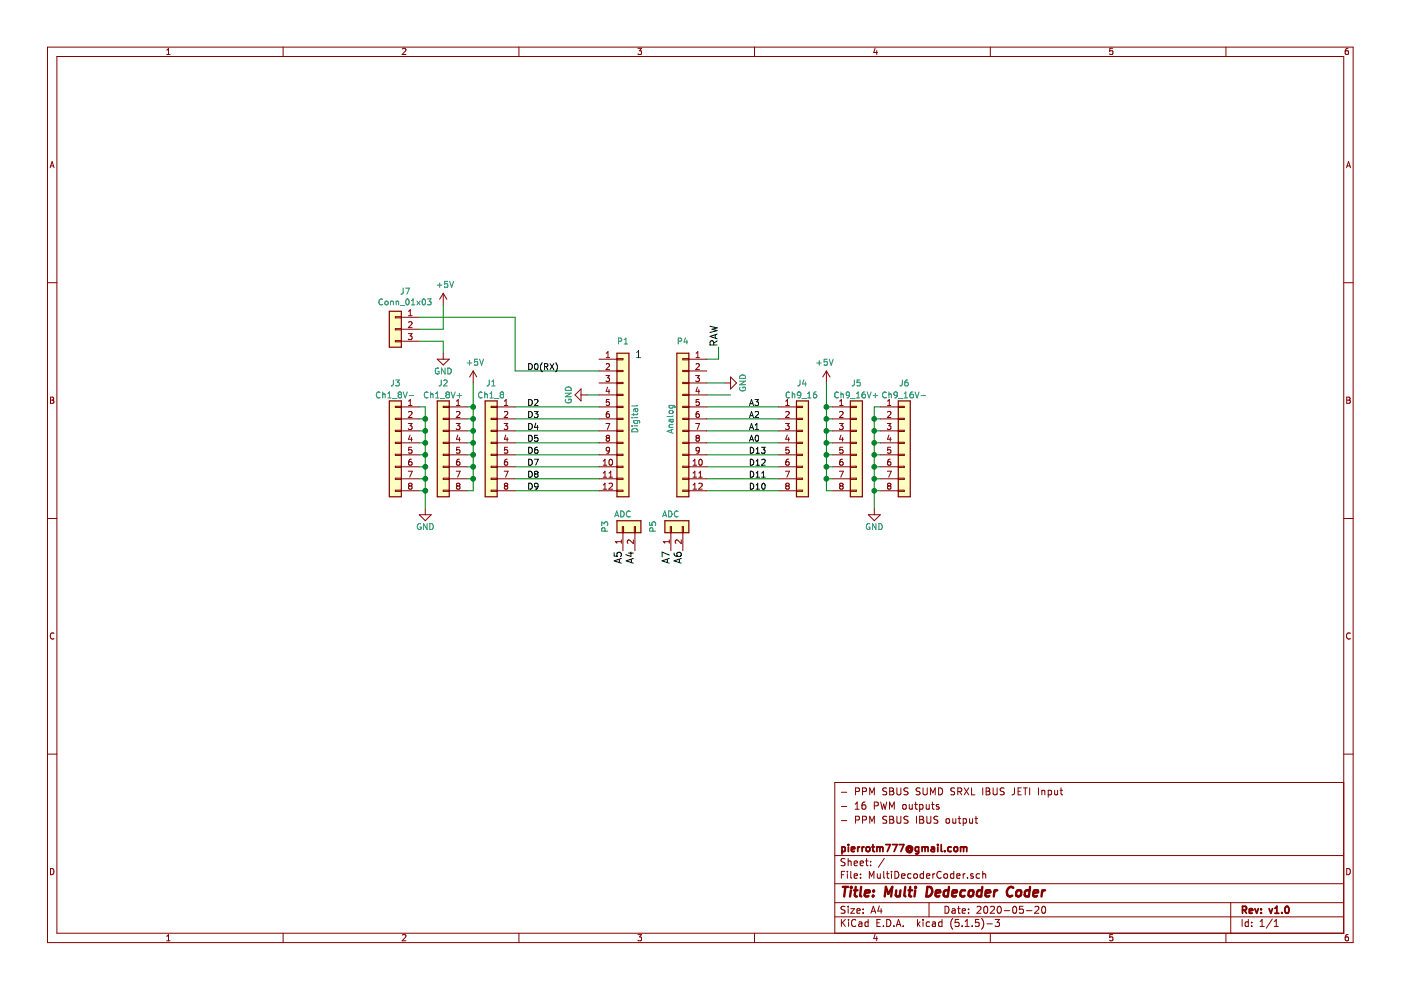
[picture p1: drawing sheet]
EESchema Schematic File Version 4
EELAYER 30 0
EELAYER END
$Descr A4 11693 8268
encoding utf-8
Sheet 1 1
Title "Multi Dedecoder Coder"
Date "2020-05-20"
Rev "v1.0"
Comp "pierrotm777@gmail.com"
Comment1 ""
Comment2 "- PPM SBUS IBUS output "
Comment3 "- 16 PWM outputs"
Comment4 "- PPM SBUS SUMD SRXL IBUS JETI Input"
$EndDescr
Text Label 6000 2900 1    60   ~ 0
RAW
Text Label 5300 4600 3    60   ~ 0
A4
Text Label 5200 4600 3    60   ~ 0
A5
Text Label 5600 4600 3    60   ~ 0
A7
Text Label 5700 4600 3    60   ~ 0
A6
$Comp
L Connector_Generic:Conn_01x02 P3
U 1 1
P 5200 4400
F 0 "P3" H 5200 4550 50  0000 C CNN
F 1 "ADC" V 5300 4400 50  0000 C CNN
F 2 "Socket_Arduino_Pro_Mini:Socket_Strip_Arduino_1x02" H 5200 4400 50  0001 C CNN
F 3 "" H 5200 4400 50  0000 C CNN
	1    5200 4400
	0    -1   -1   0   
$EndComp
$Comp
L Connector_Generic:Conn_01x02 P5
U 1 1
P 5600 4400
F 0 "P5" H 5600 4550 50  0000 C CNN
F 1 "ADC" V 5700 4400 50  0000 C CNN
F 2 "Socket_Arduino_Pro_Mini:Socket_Strip_Arduino_1x02" H 5600 4400 50  0001 C CNN
F 3 "" H 5600 4400 50  0000 C CNN
	1    5600 4400
	0    -1   -1   0   
$EndComp
$Comp
L Connector_Generic:Conn_01x12 P1
U 1 1
P 5200 3500
F 0 "P1" H 5200 4150 50  0000 C CNN
F 1 "Digital" V 5300 3500 50  0000 C CNN
F 2 "Connector_PinSocket_2.54mm:PinSocket_1x12_P2.54mm_Vertical" H 5200 3500 50  0001 C CNN
F 3 "" H 5200 3500 50  0000 C CNN
	1    5200 3500
	1    0    0    -1  
$EndComp
$Comp
L Connector_Generic:Conn_01x12 P4
U 1 1
P 5700 3500
F 0 "P4" H 5700 4150 50  0000 C CNN
F 1 "Analog" V 5800 3500 50  0000 C CNN
F 2 "Connector_PinSocket_2.54mm:PinSocket_1x12_P2.54mm_Vertical" H 5700 3500 50  0001 C CNN
F 3 "" H 5700 3500 50  0000 C CNN
	1    5700 3500
	-1   0    0    -1  
$EndComp
$Comp
L power:GND #PWR03
U 1 1
P 4900 3300
F 0 "#PWR03" H 4900 3050 50  0001 C CNN
F 1 "GND" H 4900 3150 50  0000 C CNN
F 2 "" H 4900 3300 50  0000 C CNN
F 3 "" H 4900 3300 50  0000 C CNN
	1    4900 3300
	0    1    1    0   
$EndComp
Wire Wire Line
	5000 3300 4900 3300
Wire Wire Line
	4300 3400 5000 3400
Wire Wire Line
	5000 3500 4300 3500
Wire Wire Line
	5000 3600 4300 3600
Wire Wire Line
	4300 3700 5000 3700
Wire Wire Line
	5000 3800 4300 3800
Wire Wire Line
	4300 3900 5000 3900
Wire Wire Line
	5000 4000 4300 4000
Wire Wire Line
	5000 4100 4300 4100
Wire Wire Line
	6000 2900 6000 3000
Wire Wire Line
	6000 3000 5900 3000
$Comp
L power:GND #PWR04
U 1 1
P 6050 3200
F 0 "#PWR04" H 6050 2950 50  0001 C CNN
F 1 "GND" H 6050 3050 50  0000 C CNN
F 2 "" H 6050 3200 50  0000 C CNN
F 3 "" H 6050 3200 50  0000 C CNN
	1    6050 3200
	0    -1   -1   0   
$EndComp
Wire Wire Line
	5900 3300 6100 3300
Text Notes 5300 3000 0    60   ~ 0
1
$Comp
L Connector_Generic:Conn_01x08 J1
U 1 1
P 4100 3700
F 0 "J1" H 4100 4200 50  0000 C CNN
F 1 "Ch1_8" H 4100 4100 50  0000 C CNN
F 2 "Connector_PinHeader_2.54mm:PinHeader_1x08_P2.54mm_Vertical" H 4100 3700 50  0001 C CNN
F 3 "~" H 4100 3700 50  0001 C CNN
	1    4100 3700
	-1   0    0    -1  
$EndComp
Text Label 4400 3400 0    50   ~ 0
D2
Text Label 4400 3500 0    50   ~ 0
D3
Text Label 4400 3600 0    50   ~ 0
D4
Text Label 4400 3700 0    50   ~ 0
D5
Text Label 4400 3800 0    50   ~ 0
D6
Text Label 4400 3900 0    50   ~ 0
D7
Text Label 4400 4000 0    50   ~ 0
D8
Text Label 4400 4100 0    50   ~ 0
D9
$Comp
L Connector_Generic:Conn_01x08 J4
U 1 1
P 6700 3700
F 0 "J4" H 6650 4200 50  0000 L CNN
F 1 "Ch9_16" H 6550 4100 50  0000 L CNN
F 2 "Connector_PinHeader_2.54mm:PinHeader_1x08_P2.54mm_Vertical" H 6700 3700 50  0001 C CNN
F 3 "~" H 6700 3700 50  0001 C CNN
	1    6700 3700
	1    0    0    -1  
$EndComp
Wire Wire Line
	5900 4100 6500 4100
Wire Wire Line
	5900 4000 6500 4000
Wire Wire Line
	5900 3900 6500 3900
Wire Wire Line
	5900 3800 6500 3800
Wire Wire Line
	5900 3700 6500 3700
Wire Wire Line
	5900 3600 6500 3600
Wire Wire Line
	5900 3500 6500 3500
Wire Wire Line
	5900 3400 6500 3400
Text Label 6250 4100 0    50   ~ 0
D10
Text Label 6250 4000 0    50   ~ 0
D11
Text Label 6250 3900 0    50   ~ 0
D12
Text Label 6250 3800 0    50   ~ 0
D13
Text Label 6250 3700 0    50   ~ 0
A0
Text Label 6250 3600 0    50   ~ 0
A1
Text Label 6250 3500 0    50   ~ 0
A2
Text Label 6250 3400 0    50   ~ 0
A3
Wire Wire Line
	5900 3200 6050 3200
$Comp
L Connector_Generic:Conn_01x08 J2
U 1 1
P 3700 3700
F 0 "J2" H 3700 4200 50  0000 C CNN
F 1 "Ch1_8V+" H 3700 4100 50  0000 C CNN
F 2 "Connector_PinHeader_2.54mm:PinHeader_1x08_P2.54mm_Vertical" H 3700 3700 50  0001 C CNN
F 3 "~" H 3700 3700 50  0001 C CNN
	1    3700 3700
	-1   0    0    -1  
$EndComp
$Comp
L Connector_Generic:Conn_01x08 J3
U 1 1
P 3300 3700
F 0 "J3" H 3300 4200 50  0000 C CNN
F 1 "Ch1_8V-" H 3300 4100 50  0000 C CNN
F 2 "Connector_PinHeader_2.54mm:PinHeader_1x08_P2.54mm_Vertical" H 3300 3700 50  0001 C CNN
F 3 "~" H 3300 3700 50  0001 C CNN
	1    3300 3700
	-1   0    0    -1  
$EndComp
Wire Wire Line
	3900 4100 3950 4100
Wire Wire Line
	3950 4100 3950 4000
Wire Wire Line
	3900 3400 3950 3400
Connection ~ 3950 3400
Wire Wire Line
	3950 3400 3950 3200
Wire Wire Line
	3900 3500 3950 3500
Connection ~ 3950 3500
Wire Wire Line
	3950 3500 3950 3400
Wire Wire Line
	3900 3600 3950 3600
Connection ~ 3950 3600
Wire Wire Line
	3950 3600 3950 3500
Wire Wire Line
	3900 3700 3950 3700
Connection ~ 3950 3700
Wire Wire Line
	3950 3700 3950 3600
Wire Wire Line
	3900 3800 3950 3800
Connection ~ 3950 3800
Wire Wire Line
	3950 3800 3950 3700
Wire Wire Line
	3900 3900 3950 3900
Connection ~ 3950 3900
Wire Wire Line
	3950 3900 3950 3800
Wire Wire Line
	3900 4000 3950 4000
Connection ~ 3950 4000
Wire Wire Line
	3950 4000 3950 3900
$Comp
L power:+5V #PWR0101
U 1 1
P 3950 3200
F 0 "#PWR0101" H 3950 3050 50  0001 C CNN
F 1 "+5V" H 3965 3373 50  0000 C CNN
F 2 "" H 3950 3200 50  0001 C CNN
F 3 "" H 3950 3200 50  0001 C CNN
	1    3950 3200
	1    0    0    -1  
$EndComp
Wire Wire Line
	3500 3400 3550 3400
Wire Wire Line
	3550 3400 3550 3500
$Comp
L power:GND #PWR0102
U 1 1
P 3550 4250
F 0 "#PWR0102" H 3550 4000 50  0001 C CNN
F 1 "GND" H 3550 4100 50  0000 C CNN
F 2 "" H 3550 4250 50  0000 C CNN
F 3 "" H 3550 4250 50  0000 C CNN
	1    3550 4250
	1    0    0    -1  
$EndComp
Wire Wire Line
	3500 4100 3550 4100
Connection ~ 3550 4100
Wire Wire Line
	3550 4100 3550 4250
Wire Wire Line
	3500 4000 3550 4000
Connection ~ 3550 4000
Wire Wire Line
	3550 4000 3550 4100
Wire Wire Line
	3500 3900 3550 3900
Connection ~ 3550 3900
Wire Wire Line
	3550 3900 3550 4000
Wire Wire Line
	3500 3800 3550 3800
Connection ~ 3550 3800
Wire Wire Line
	3550 3800 3550 3900
Wire Wire Line
	3500 3700 3550 3700
Connection ~ 3550 3700
Wire Wire Line
	3550 3700 3550 3800
Wire Wire Line
	3500 3600 3550 3600
Connection ~ 3550 3600
Wire Wire Line
	3550 3600 3550 3700
Wire Wire Line
	3500 3500 3550 3500
Connection ~ 3550 3500
Wire Wire Line
	3550 3500 3550 3600
$Comp
L Connector_Generic:Conn_01x08 J5
U 1 1
P 7150 3700
F 0 "J5" H 7150 4200 50  0000 C CNN
F 1 "Ch9_16V+" H 7150 4100 50  0000 C CNN
F 2 "Connector_PinHeader_2.54mm:PinHeader_1x08_P2.54mm_Vertical" H 7150 3700 50  0001 C CNN
F 3 "~" H 7150 3700 50  0001 C CNN
	1    7150 3700
	1    0    0    -1  
$EndComp
$Comp
L Connector_Generic:Conn_01x08 J6
U 1 1
P 7550 3700
F 0 "J6" H 7550 4200 50  0000 C CNN
F 1 "Ch9_16V-" H 7550 4100 50  0000 C CNN
F 2 "Connector_PinHeader_2.54mm:PinHeader_1x08_P2.54mm_Vertical" H 7550 3700 50  0001 C CNN
F 3 "~" H 7550 3700 50  0001 C CNN
	1    7550 3700
	1    0    0    -1  
$EndComp
Wire Wire Line
	6950 4100 6900 4100
Wire Wire Line
	6900 4100 6900 4000
Wire Wire Line
	6950 3400 6900 3400
Connection ~ 6900 3400
Wire Wire Line
	6900 3400 6900 3200
Wire Wire Line
	6950 3500 6900 3500
Connection ~ 6900 3500
Wire Wire Line
	6900 3500 6900 3400
Wire Wire Line
	6950 3600 6900 3600
Connection ~ 6900 3600
Wire Wire Line
	6900 3600 6900 3500
Wire Wire Line
	6950 3700 6900 3700
Connection ~ 6900 3700
Wire Wire Line
	6900 3700 6900 3600
Wire Wire Line
	6950 3800 6900 3800
Connection ~ 6900 3800
Wire Wire Line
	6900 3800 6900 3700
Wire Wire Line
	6950 3900 6900 3900
Connection ~ 6900 3900
Wire Wire Line
	6900 3900 6900 3800
Wire Wire Line
	6950 4000 6900 4000
Connection ~ 6900 4000
Wire Wire Line
	6900 4000 6900 3900
$Comp
L power:+5V #PWR0103
U 1 1
P 6900 3200
F 0 "#PWR0103" H 6900 3050 50  0001 C CNN
F 1 "+5V" H 6915 3373 50  0000 C CNN
F 2 "" H 6900 3200 50  0001 C CNN
F 3 "" H 6900 3200 50  0001 C CNN
	1    6900 3200
	-1   0    0    -1  
$EndComp
Wire Wire Line
	7350 3400 7300 3400
Wire Wire Line
	7300 3400 7300 3500
$Comp
L power:GND #PWR0104
U 1 1
P 7300 4250
F 0 "#PWR0104" H 7300 4000 50  0001 C CNN
F 1 "GND" H 7300 4100 50  0000 C CNN
F 2 "" H 7300 4250 50  0000 C CNN
F 3 "" H 7300 4250 50  0000 C CNN
	1    7300 4250
	-1   0    0    -1  
$EndComp
Wire Wire Line
	7350 4100 7300 4100
Connection ~ 7300 4100
Wire Wire Line
	7300 4100 7300 4250
Wire Wire Line
	7350 4000 7300 4000
Connection ~ 7300 4000
Wire Wire Line
	7300 4000 7300 4100
Wire Wire Line
	7350 3900 7300 3900
Connection ~ 7300 3900
Wire Wire Line
	7300 3900 7300 4000
Wire Wire Line
	7350 3800 7300 3800
Connection ~ 7300 3800
Wire Wire Line
	7300 3800 7300 3900
Wire Wire Line
	7350 3700 7300 3700
Connection ~ 7300 3700
Wire Wire Line
	7300 3700 7300 3800
Wire Wire Line
	7350 3600 7300 3600
Connection ~ 7300 3600
Wire Wire Line
	7300 3600 7300 3700
Wire Wire Line
	7350 3500 7300 3500
Connection ~ 7300 3500
Wire Wire Line
	7300 3500 7300 3600
$Comp
L Connector_Generic:Conn_01x03 J7
U 1 1
P 3300 2750
F 0 "J7" H 3218 3067 50  0000 C CNN
F 1 "Conn_01x03" H 3218 2976 50  0000 C CNN
F 2 "Connector_PinHeader_2.54mm:PinHeader_1x03_P2.54mm_Vertical" H 3300 2750 50  0001 C CNN
F 3 "~" H 3300 2750 50  0001 C CNN
	1    3300 2750
	-1   0    0    -1  
$EndComp
Wire Wire Line
	3500 2650 4300 2650
Wire Wire Line
	4300 3100 5000 3100
Wire Wire Line
	4300 2650 4300 3100
Text Label 4400 3100 0    50   ~ 0
D0(RX)
$Comp
L power:+5V #PWR0105
U 1 1
P 3700 2550
F 0 "#PWR0105" H 3700 2400 50  0001 C CNN
F 1 "+5V" H 3715 2723 50  0000 C CNN
F 2 "" H 3700 2550 50  0001 C CNN
F 3 "" H 3700 2550 50  0001 C CNN
	1    3700 2550
	1    0    0    -1  
$EndComp
Wire Wire Line
	3500 2750 3700 2750
Wire Wire Line
	3700 2750 3700 2550
Wire Wire Line
	3500 2850 3700 2850
Wire Wire Line
	3700 2850 3700 2950
$Comp
L power:GND #PWR0106
U 1 1
P 3700 2950
F 0 "#PWR0106" H 3700 2700 50  0001 C CNN
F 1 "GND" H 3700 2800 50  0000 C CNN
F 2 "" H 3700 2950 50  0000 C CNN
F 3 "" H 3700 2950 50  0000 C CNN
	1    3700 2950
	1    0    0    -1  
$EndComp
$EndSCHEMATC
